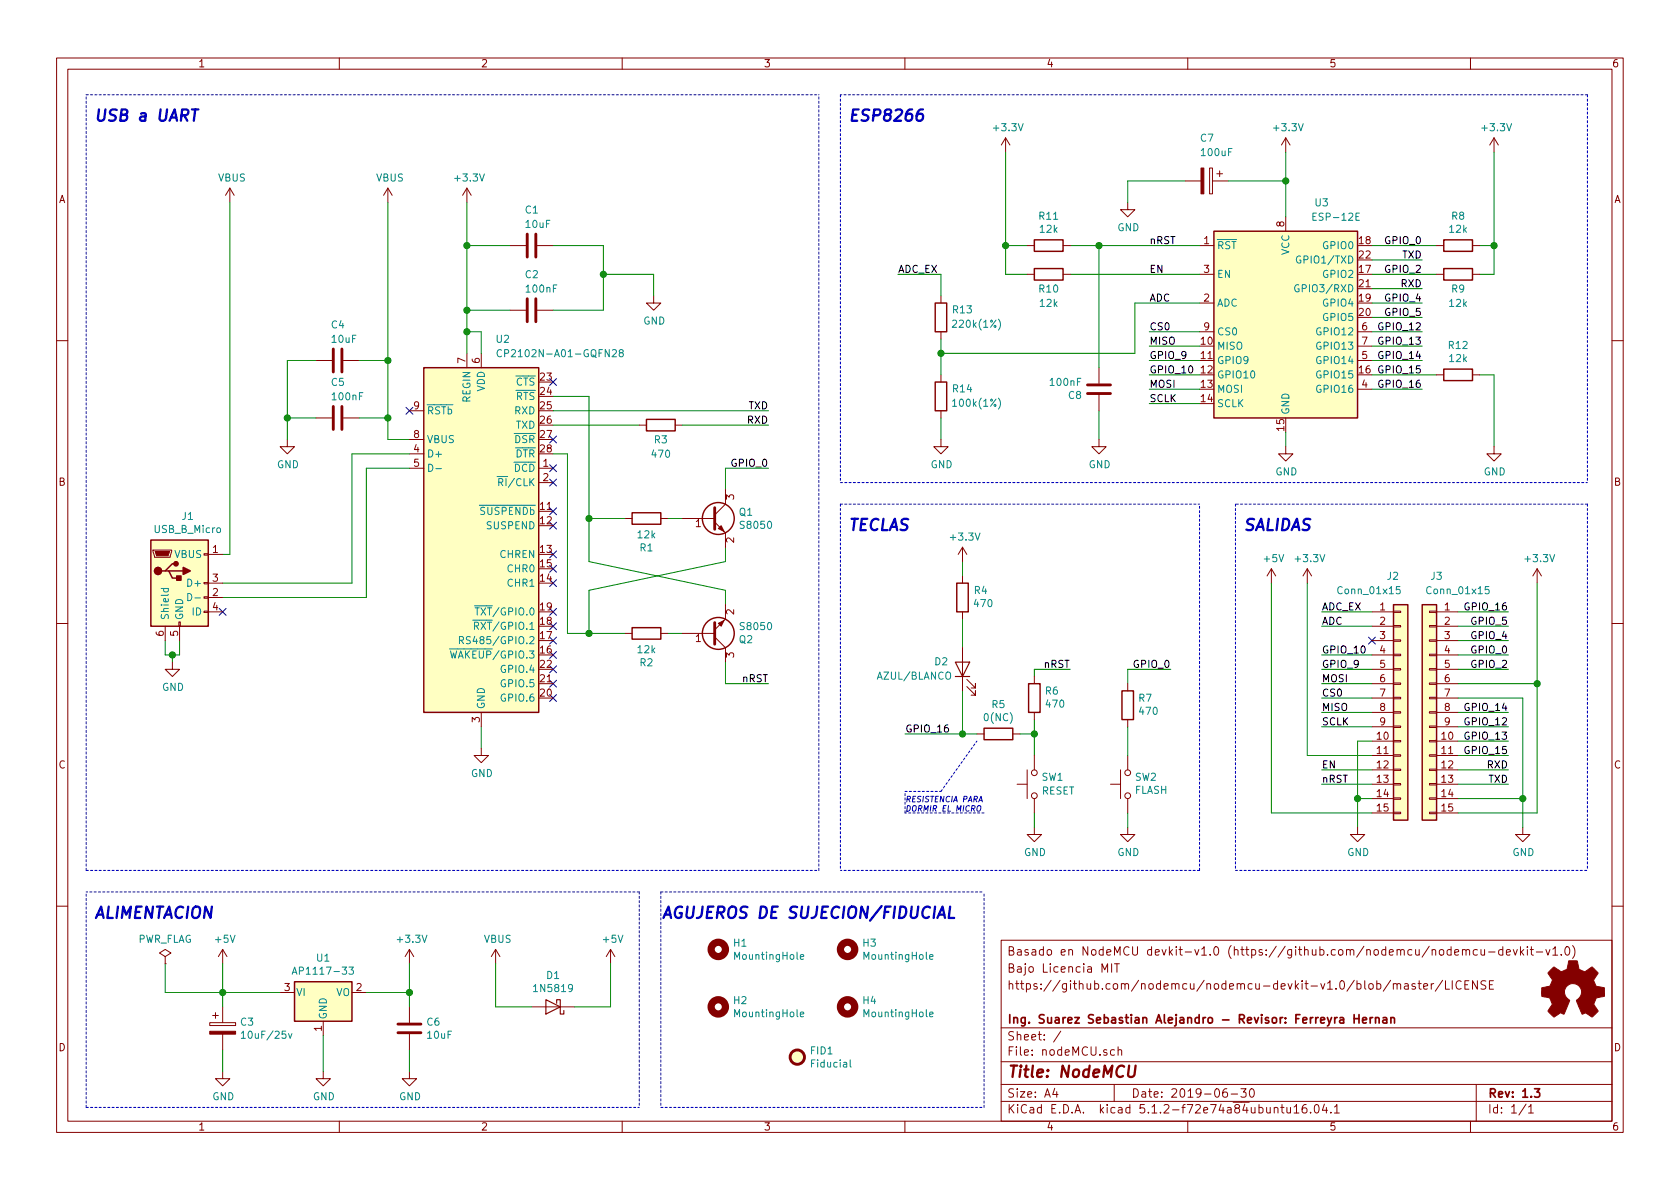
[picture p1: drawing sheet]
EESchema Schematic File Version 4
LIBS:nodeMCU-cache
EELAYER 29 0
EELAYER END
$Descr A4 11693 8268
encoding utf-8
Sheet 1 1
Title "NodeMCU"
Date "2019-06-30"
Rev "1.3"
Comp "Ing. Suarez Sebastian Alejandro - Revisor: Ferreyra Hernan"
Comment1 ""
Comment2 "https://github.com/nodemcu/nodemcu-devkit-v1.0/blob/master/LICENSE"
Comment3 "Bajo Licencia MIT"
Comment4 "Basado en NodeMCU devkit-v1.0 (https://github.com/nodemcu/nodemcu-devkit-v1.0)"
$EndDescr
$Comp
L Device:R R1
U 1 1
P 4500 3600
F 0 "R1" V 4293 3600 50  0000 C CNN
F 1 "12k" V 4384 3600 50  0000 C CNN
F 2 "Resistor_SMD:R_0402_1005Metric" V 4430 3600 50  0001 C CNN
F 3 "http://www.yageo.com/documents/recent/PYu-RC_Group_51_RoHS_L_10.pdf" H 4500 3600 50  0001 C CNN
F 4 "YAG6226TR-ND" V 4500 3600 50  0001 C CNN "Numero de parte de di"
F 5 "RC0100FR-0712KL" V 4500 3600 50  0001 C CNN "Numero de parte del fabricante"
	1    4500 3600
	0    -1   -1   0   
$EndComp
Wire Wire Line
	5050 3800 5050 3900
Wire Wire Line
	5050 4200 5050 4100
Wire Wire Line
	4100 3600 4100 3900
Wire Wire Line
	5050 3900 4100 4100
Wire Wire Line
	5050 4100 4100 3900
Wire Wire Line
	5050 4600 5050 4750
Wire Wire Line
	5050 3400 5050 3250
Text Label 5350 4750 2    50   ~ 0
nRST
Text Label 5350 3250 2    50   ~ 0
GPIO_0
$Comp
L Regulator_Linear:AP1117-33 U1
U 1 1
P 2250 6900
F 0 "U1" H 2250 7142 50  0000 C CNN
F 1 "AP1117-33" H 2250 7051 50  0000 C CNN
F 2 "Package_TO_SOT_SMD:SOT-223-3_TabPin2" H 2250 7100 50  0001 C CNN
F 3 "http://www.diodes.com/datasheets/AP1117.pdf" H 2350 6650 50  0001 C CNN
F 4 "AP1117E25G-13-ND" H 2250 6900 50  0001 C CNN "Numero de parte de digikey"
F 5 "AP1117E25G-13" H 2250 6900 50  0001 C CNN "Numero de parte del fabricante"
	1    2250 6900
	1    0    0    -1  
$EndComp
$Comp
L Device:C C6
U 1 1
P 2850 7150
F 0 "C6" H 2965 7196 50  0000 L CNN
F 1 "10uF" H 2965 7105 50  0000 L CNN
F 2 "Capacitor_SMD:C_0402_1005Metric" H 2888 7000 50  0001 C CNN
F 3 "https://search.murata.co.jp/Ceramy/image/img/A01X/G101/ENG/GRM155R60G106ME44-01.pdf" H 2850 7150 50  0001 C CNN
F 4 "490-10693-2-ND" H 2850 7150 50  0001 C CNN "Numero de parte de digikey"
F 5 "GRM155R60G106ME44D" H 2850 7150 50  0001 C CNN "Numero de parte del fabricante"
	1    2850 7150
	1    0    0    -1  
$EndComp
$Comp
L Device:CP C3
U 1 1
P 1550 7150
F 0 "C3" H 1668 7196 50  0000 L CNN
F 1 "10uF/25v" H 1668 7105 50  0000 L CNN
F 2 "Capacitor_SMD:C_0805_2012Metric" H 1588 7000 50  0001 C CNN
F 3 "http://datasheets.avx.com/TAJ.pdf" H 1550 7150 50  0001 C CNN
F 4 "478-5257-2-ND" H 1550 7150 50  0001 C CNN "Numero de parte de digikey"
F 5 "TAJB106K025RNJ" H 1550 7150 50  0001 C CNN "Numero de parte del fabricante"
	1    1550 7150
	1    0    0    -1  
$EndComp
Wire Wire Line
	1550 7000 1550 6900
Wire Wire Line
	1550 6900 1950 6900
Wire Wire Line
	2550 6900 2850 6900
$Comp
L power:GND #PWR05
U 1 1
P 1550 7450
F 0 "#PWR05" H 1550 7200 50  0001 C CNN
F 1 "GND" H 1555 7277 50  0000 C CNN
F 2 "" H 1550 7450 50  0001 C CNN
F 3 "" H 1550 7450 50  0001 C CNN
	1    1550 7450
	1    0    0    -1  
$EndComp
$Comp
L power:GND #PWR012
U 1 1
P 2850 7450
F 0 "#PWR012" H 2850 7200 50  0001 C CNN
F 1 "GND" H 2855 7277 50  0000 C CNN
F 2 "" H 2850 7450 50  0001 C CNN
F 3 "" H 2850 7450 50  0001 C CNN
	1    2850 7450
	1    0    0    -1  
$EndComp
Wire Wire Line
	2850 7450 2850 7300
$Comp
L power:GND #PWR09
U 1 1
P 2250 7450
F 0 "#PWR09" H 2250 7200 50  0001 C CNN
F 1 "GND" H 2255 7277 50  0000 C CNN
F 2 "" H 2250 7450 50  0001 C CNN
F 3 "" H 2250 7450 50  0001 C CNN
	1    2250 7450
	1    0    0    -1  
$EndComp
Wire Wire Line
	2250 7450 2250 7200
$Comp
L power:+5V #PWR04
U 1 1
P 1550 6700
F 0 "#PWR04" H 1550 6550 50  0001 C CNN
F 1 "+5V" H 1565 6873 50  0000 C CNN
F 2 "" H 1550 6700 50  0001 C CNN
F 3 "" H 1550 6700 50  0001 C CNN
	1    1550 6700
	1    0    0    -1  
$EndComp
$Comp
L power:+3.3V #PWR011
U 1 1
P 2850 6700
F 0 "#PWR011" H 2850 6550 50  0001 C CNN
F 1 "+3.3V" H 2865 6873 50  0000 C CNN
F 2 "" H 2850 6700 50  0001 C CNN
F 3 "" H 2850 6700 50  0001 C CNN
	1    2850 6700
	1    0    0    -1  
$EndComp
Connection ~ 2850 6900
Wire Wire Line
	2850 6900 2850 7000
$Comp
L Diode:1N5819 D1
U 1 1
P 3850 7000
F 0 "D1" H 3850 6784 50  0000 C CNN
F 1 "1N5819" H 3850 6875 50  0000 C CNN
F 2 "Diode_SMD:D_SOD-323_HandSoldering" H 3850 6825 50  0001 C CNN
F 3 "http://www.vishay.com/docs/88525/1n5817.pdf" H 3850 7000 50  0001 C CNN
F 4 "1N5819HW-FDITR-ND" H 3850 7000 50  0001 C CNN "Numero de parte de digikey"
F 5 "1N5819HW-7-F" H 3850 7000 50  0001 C CNN "Numero de parte del fabricante"
	1    3850 7000
	-1   0    0    1   
$EndComp
$Comp
L power:VBUS #PWR015
U 1 1
P 3450 6700
F 0 "#PWR015" H 3450 6550 50  0001 C CNN
F 1 "VBUS" H 3465 6873 50  0000 C CNN
F 2 "" H 3450 6700 50  0001 C CNN
F 3 "" H 3450 6700 50  0001 C CNN
	1    3450 6700
	1    0    0    -1  
$EndComp
$Comp
L power:+5V #PWR016
U 1 1
P 4250 6700
F 0 "#PWR016" H 4250 6550 50  0001 C CNN
F 1 "+5V" H 4265 6873 50  0000 C CNN
F 2 "" H 4250 6700 50  0001 C CNN
F 3 "" H 4250 6700 50  0001 C CNN
	1    4250 6700
	1    0    0    -1  
$EndComp
Wire Wire Line
	3450 6700 3450 7000
Wire Wire Line
	3450 7000 3700 7000
Wire Wire Line
	4000 7000 4250 7000
Wire Wire Line
	4250 7000 4250 6700
$Comp
L Device:R R3
U 1 1
P 4600 2950
F 0 "R3" V 4700 2950 50  0000 C CNN
F 1 "470" V 4800 2950 50  0000 C CNN
F 2 "Resistor_SMD:R_0402_1005Metric" V 4530 2950 50  0001 C CNN
F 3 "https://industrial.panasonic.com/cdbs/www-data/pdf/RDM0000/AOA0000C307.pdf" H 4600 2950 50  0001 C CNN
F 4 "P470DCTR-ND" V 4600 2950 50  0001 C CNN "Numero de parte de digikey"
F 5 "ERA-2AEB471X" V 4600 2950 50  0001 C CNN "Numero de partedel fabricante"
	1    4600 2950
	0    1    1    0   
$EndComp
$Comp
L power:VBUS #PWR06
U 1 1
P 1600 1400
F 0 "#PWR06" H 1600 1250 50  0001 C CNN
F 1 "VBUS" H 1615 1573 50  0000 C CNN
F 2 "" H 1600 1400 50  0001 C CNN
F 3 "" H 1600 1400 50  0001 C CNN
	1    1600 1400
	1    0    0    -1  
$EndComp
Wire Wire Line
	1200 4550 1250 4550
Wire Wire Line
	1200 4600 1200 4550
Wire Wire Line
	1250 4550 1250 4450
Connection ~ 1200 4550
Wire Wire Line
	1150 4550 1200 4550
$Comp
L power:GND #PWR03
U 1 1
P 1200 4600
F 0 "#PWR03" H 1200 4350 50  0001 C CNN
F 1 "GND" H 1205 4427 50  0000 C CNN
F 2 "" H 1200 4600 50  0001 C CNN
F 3 "" H 1200 4600 50  0001 C CNN
	1    1200 4600
	1    0    0    -1  
$EndComp
$Comp
L power:GND #PWR08
U 1 1
P 2000 3050
F 0 "#PWR08" H 2000 2800 50  0001 C CNN
F 1 "GND" H 2005 2877 50  0000 C CNN
F 2 "" H 2000 3050 50  0001 C CNN
F 3 "" H 2000 3050 50  0001 C CNN
	1    2000 3050
	1    0    0    -1  
$EndComp
$Comp
L Device:C C5
U 1 1
P 2350 2900
F 0 "C5" V 2100 2850 50  0000 L CNN
F 1 "100nF" V 2200 2850 50  0000 L CNN
F 2 "Capacitor_SMD:C_0402_1005Metric" H 2388 2750 50  0001 C CNN
F 3 "http://www.samsungsem.com/kr/support/product-search/mlcc/__icsFiles/afieldfile/2019/06/18/19-CL05F104ZO5NNNC.pdf" H 2350 2900 50  0001 C CNN
F 4 "1276-1004-6-ND" V 2350 2900 50  0001 C CNN "Numero de parte del fabricante"
F 5 "CL05F104ZO5NNNC" V 2350 2900 50  0001 C CNN "Numero de parte del fabricante"
	1    2350 2900
	0    1    1    0   
$EndComp
$Comp
L Device:C C4
U 1 1
P 2350 2500
F 0 "C4" V 2100 2450 50  0000 L CNN
F 1 "10uF" V 2200 2450 50  0000 L CNN
F 2 "Capacitor_SMD:C_0402_1005Metric" H 2388 2350 50  0001 C CNN
F 3 "https://search.murata.co.jp/Ceramy/image/img/A01X/G101/ENG/GRM155R60G106ME44-01.pdf" H 2350 2500 50  0001 C CNN
F 4 "490-10693-2-ND" V 2350 2500 50  0001 C CNN "Numero de parte de digikey"
F 5 "GRM155R60G106ME44D" V 2350 2500 50  0001 C CNN "Numero de parte del fabricante"
	1    2350 2500
	0    1    1    0   
$EndComp
$Comp
L power:GND #PWR02
U 1 1
P 4550 2050
F 0 "#PWR02" H 4550 1800 50  0001 C CNN
F 1 "GND" H 4555 1877 50  0000 C CNN
F 2 "" H 4550 2050 50  0001 C CNN
F 3 "" H 4550 2050 50  0001 C CNN
	1    4550 2050
	1    0    0    -1  
$EndComp
$Comp
L Device:C C1
U 1 1
P 3700 1700
F 0 "C1" V 3450 1650 50  0000 L CNN
F 1 "10uF" V 3550 1650 50  0000 L CNN
F 2 "Capacitor_SMD:C_0402_1005Metric" H 3738 1550 50  0001 C CNN
F 3 "https://search.murata.co.jp/Ceramy/image/img/A01X/G101/ENG/GRM155R60G106ME44-01.pdf" H 3700 1700 50  0001 C CNN
F 4 "490-10693-2-ND" V 3700 1700 50  0001 C CNN "Numero de parte de digikey"
F 5 "GRM155R60G106ME44D" V 3700 1700 50  0001 C CNN "Numero de parte del fabricante"
	1    3700 1700
	0    1    1    0   
$EndComp
$Comp
L Device:C C2
U 1 1
P 3700 2150
F 0 "C2" V 3450 2100 50  0000 L CNN
F 1 "100nF" V 3550 2100 50  0000 L CNN
F 2 "Capacitor_SMD:C_0402_1005Metric" H 3738 2000 50  0001 C CNN
F 3 "http://www.samsungsem.com/kr/support/product-search/mlcc/__icsFiles/afieldfile/2019/06/18/19-CL05F104ZO5NNNC.pdf" H 3700 2150 50  0001 C CNN
F 4 "1276-1004-6-ND" V 3700 2150 50  0001 C CNN "Numero de parte de digikey"
F 5 "CL05F104ZO5NNNC" V 3700 2150 50  0001 C CNN "Numbero de parte del fabricante"
	1    3700 2150
	0    1    1    0   
$EndComp
NoConn ~ 2850 2850
Wire Wire Line
	2850 3050 2700 3050
$Comp
L power:VBUS #PWR010
U 1 1
P 2700 1400
F 0 "#PWR010" H 2700 1250 50  0001 C CNN
F 1 "VBUS" H 2715 1573 50  0000 C CNN
F 2 "" H 2700 1400 50  0001 C CNN
F 3 "" H 2700 1400 50  0001 C CNN
	1    2700 1400
	1    0    0    -1  
$EndComp
NoConn ~ 3850 4050
NoConn ~ 3850 3850
NoConn ~ 3850 3650
NoConn ~ 3850 4650
NoConn ~ 3850 4750
NoConn ~ 3850 4850
NoConn ~ 3850 4250
NoConn ~ 3850 4350
NoConn ~ 3850 4450
NoConn ~ 3850 4550
NoConn ~ 3850 3950
$Comp
L power:+3.3V #PWR013
U 1 1
P 3250 1400
F 0 "#PWR013" H 3250 1250 50  0001 C CNN
F 1 "+3.3V" H 3265 1573 50  0000 C CNN
F 2 "" H 3250 1400 50  0001 C CNN
F 3 "" H 3250 1400 50  0001 C CNN
	1    3250 1400
	1    0    0    -1  
$EndComp
Wire Wire Line
	3350 5200 3350 5050
$Comp
L power:GND #PWR014
U 1 1
P 3350 5200
F 0 "#PWR014" H 3350 4950 50  0001 C CNN
F 1 "GND" H 3355 5027 50  0000 C CNN
F 2 "" H 3350 5200 50  0001 C CNN
F 3 "" H 3350 5200 50  0001 C CNN
	1    3350 5200
	1    0    0    -1  
$EndComp
$Comp
L Interface_USB:CP2102N-A01-GQFN28 U2
U 1 1
P 3350 3750
F 0 "U2" H 3500 5150 50  0000 C CNN
F 1 "CP2102N-A01-GQFN28" H 3900 5050 50  0000 C CNN
F 2 "Package_DFN_QFN:QFN-28-1EP_5x5mm_P0.5mm_EP3.35x3.35mm" H 3800 2550 50  0001 L CNN
F 3 "https://www.silabs.com/documents/public/data-sheets/CP2102-9.pdf" H 3400 3000 50  0001 C CNN
F 4 "336-4826-2-ND" H 3350 3750 50  0001 C CNN "Numero de parte de digikey"
F 5 "CP2102N-A01-GQFN20R" H 3350 3750 50  0001 C CNN "Numero de parte del fabricante"
	1    3350 3750
	1    0    0    -1  
$EndComp
Text Notes 650  850  0    79   Italic 16
USB a UART
Wire Wire Line
	5050 3250 5350 3250
Wire Wire Line
	5350 4750 5050 4750
Text Notes 5900 850  0    79   Italic 16
ESP8266
Wire Notes Line
	4450 6200 4450 7700
Wire Notes Line
	600  7700 600  6200
Wire Wire Line
	2850 6700 2850 6900
Wire Wire Line
	1550 6700 1550 6900
Connection ~ 1550 6900
Wire Notes Line
	600  6050 600  650 
Text Label 5350 2850 2    50   ~ 0
TXD
Text Label 5350 2950 2    50   ~ 0
RXD
Wire Wire Line
	1550 6900 1150 6900
Wire Wire Line
	1150 6900 1150 6700
$Comp
L power:PWR_FLAG #FLG01
U 1 1
P 1150 6700
F 0 "#FLG01" H 1150 6775 50  0001 C CNN
F 1 "PWR_FLAG" H 1150 6873 50  0000 C CNN
F 2 "" H 1150 6700 50  0001 C CNN
F 3 "~" H 1150 6700 50  0001 C CNN
	1    1150 6700
	1    0    0    -1  
$EndComp
NoConn ~ 3850 2650
NoConn ~ 3850 3050
NoConn ~ 3850 3250
NoConn ~ 3850 3350
NoConn ~ 3850 3550
Wire Wire Line
	1550 7300 1550 7450
$Comp
L Mechanical:MountingHole H1
U 1 1
P 5000 6600
F 0 "H1" H 5100 6646 50  0000 L CNN
F 1 "MountingHole" H 5100 6555 50  0000 L CNN
F 2 "MountingHole:MountingHole_2.2mm_M2" H 5000 6600 50  0001 C CNN
F 3 "~" H 5000 6600 50  0001 C CNN
	1    5000 6600
	1    0    0    -1  
$EndComp
$Comp
L Mechanical:MountingHole H3
U 1 1
P 5900 6600
F 0 "H3" H 6000 6646 50  0000 L CNN
F 1 "MountingHole" H 6000 6555 50  0000 L CNN
F 2 "MountingHole:MountingHole_2.2mm_M2" H 5900 6600 50  0001 C CNN
F 3 "~" H 5900 6600 50  0001 C CNN
	1    5900 6600
	1    0    0    -1  
$EndComp
$Comp
L Mechanical:MountingHole H2
U 1 1
P 5000 7000
F 0 "H2" H 5100 7046 50  0000 L CNN
F 1 "MountingHole" H 5100 6955 50  0000 L CNN
F 2 "MountingHole:MountingHole_2.2mm_M2" H 5000 7000 50  0001 C CNN
F 3 "~" H 5000 7000 50  0001 C CNN
	1    5000 7000
	1    0    0    -1  
$EndComp
$Comp
L Mechanical:MountingHole H4
U 1 1
P 5900 7000
F 0 "H4" H 6000 7046 50  0000 L CNN
F 1 "MountingHole" H 6000 6955 50  0000 L CNN
F 2 "MountingHole:MountingHole_2.2mm_M2" H 5900 7000 50  0001 C CNN
F 3 "~" H 5900 7000 50  0001 C CNN
	1    5900 7000
	1    0    0    -1  
$EndComp
Wire Notes Line
	4600 6200 4600 7700
Wire Notes Line
	6850 7700 6850 6200
Text Notes 4600 6400 0    79   Italic 16
AGUJEROS DE SUJECION/FIDUCIAL
Wire Wire Line
	4100 4100 4100 4400
Wire Wire Line
	3850 3150 3950 3150
Wire Wire Line
	3950 3150 3950 4400
Wire Wire Line
	3950 4400 4100 4400
Connection ~ 4100 4400
Wire Wire Line
	3850 2850 5350 2850
Wire Wire Line
	3850 2950 4450 2950
Wire Wire Line
	4750 2950 5350 2950
Wire Wire Line
	4100 4400 4350 4400
Wire Wire Line
	4650 4400 4750 4400
Wire Wire Line
	4750 3600 4650 3600
Text Label 6250 1900 0    50   ~ 0
ADC_EX
Wire Notes Line
	6300 5650 6300 5500
Text Notes 8650 3700 0    79   Italic 16
SALIDAS
Wire Wire Line
	7100 5100 7200 5100
Wire Wire Line
	6700 4300 6700 4500
Wire Wire Line
	6700 5100 6800 5100
Connection ~ 6700 5100
Wire Wire Line
	6700 4800 6700 5100
Wire Wire Line
	6300 5100 6700 5100
Wire Wire Line
	6700 3900 6700 4000
$Comp
L Device:R R4
U 1 1
P 6700 4150
F 0 "R4" H 6630 4104 50  0000 R CNN
F 1 "470" H 6630 4195 50  0000 R CNN
F 2 "Resistor_SMD:R_0402_1005Metric" V 6630 4150 50  0001 C CNN
F 3 "https://industrial.panasonic.com/cdbs/www-data/pdf/RDM0000/AOA0000C307.pdf" H 6700 4150 50  0001 C CNN
F 4 "P470DCTR-ND" H 6700 4150 50  0001 C CNN "Numero de parte de digikey"
F 5 "ERA-2AEB471X" H 6700 4150 50  0001 C CNN "Numero de parte del fabricante"
	1    6700 4150
	-1   0    0    1   
$EndComp
Text Notes 5900 3700 0    79   Italic 16
TECLAS
$Comp
L power:+3.3V #PWR019
U 1 1
P 6700 3900
F 0 "#PWR019" H 6700 3750 50  0001 C CNN
F 1 "+3.3V" H 6715 4073 50  0000 C CNN
F 2 "" H 6700 3900 50  0001 C CNN
F 3 "" H 6700 3900 50  0001 C CNN
	1    6700 3900
	1    0    0    -1  
$EndComp
$Comp
L Device:LED D2
U 1 1
P 6700 4650
F 0 "D2" V 6750 4850 50  0000 R CNN
F 1 "AZUL/BLANCO" V 6650 5250 50  0000 R CNN
F 2 "LED_SMD:LED_0603_1608Metric" H 6700 4650 50  0001 C CNN
F 3 "http://www.qt-brightek.com/datasheet/QBLP601_series.pdf" H 6700 4650 50  0001 C CNN
F 4 "1516-1057-2-ND" V 6700 4650 50  0001 C CNN "Numero de parte de digikey"
F 5 "QBLP601-IW" V 6700 4650 50  0001 C CNN "Numero de parte del fabricante"
	1    6700 4650
	0    -1   -1   0   
$EndComp
Text Label 6300 5100 0    50   ~ 0
GPIO_16
$Comp
L Device:R R5
U 1 1
P 6950 5100
F 0 "R5" V 6743 5100 50  0000 C CNN
F 1 "0(NC)" V 6834 5100 50  0000 C CNN
F 2 "Resistor_SMD:R_0402_1005Metric" V 6880 5100 50  0001 C CNN
F 3 "~" H 6950 5100 50  0001 C CNN
	1    6950 5100
	0    1    1    0   
$EndComp
Wire Notes Line
	6550 5500 6800 5150
Wire Notes Line
	6300 5500 6550 5500
Wire Notes Line
	6850 5650 6300 5650
Text Notes 6300 5650 0    39   Italic 0
RESISTENCIA PARA \nDORMIR EL MICRO
Wire Wire Line
	7200 5100 7200 5250
$Comp
L power:GND #PWR021
U 1 1
P 7200 5750
F 0 "#PWR021" H 7200 5500 50  0001 C CNN
F 1 "GND" H 7205 5577 50  0000 C CNN
F 2 "" H 7200 5750 50  0001 C CNN
F 3 "" H 7200 5750 50  0001 C CNN
	1    7200 5750
	1    0    0    -1  
$EndComp
$Comp
L Switch:SW_Push SW1
U 1 1
P 7200 5450
F 0 "SW1" V 7246 5402 50  0000 R CNN
F 1 "RESET" V 7150 5400 50  0000 R CNN
F 2 "Button_Switch_SMD:SW_Push_SPST_NO_Alps_SKRK" H 7200 5650 50  0001 C CNN
F 3 "~" H 7200 5650 50  0001 C CNN
	1    7200 5450
	0    -1   -1   0   
$EndComp
Wire Wire Line
	7200 5750 7200 5650
Connection ~ 7200 5100
Wire Wire Line
	7200 5000 7200 5100
Wire Wire Line
	9450 5550 9450 5750
Connection ~ 9450 5550
Wire Wire Line
	9550 5550 9450 5550
Wire Wire Line
	9450 5150 9450 5550
Wire Wire Line
	9550 5150 9450 5150
$Comp
L power:GND #PWR028
U 1 1
P 10600 5750
F 0 "#PWR028" H 10600 5500 50  0001 C CNN
F 1 "GND" H 10605 5577 50  0000 C CNN
F 2 "" H 10600 5750 50  0001 C CNN
F 3 "" H 10600 5750 50  0001 C CNN
	1    10600 5750
	1    0    0    -1  
$EndComp
Wire Wire Line
	10600 5550 10600 5750
Connection ~ 10600 5550
Wire Wire Line
	10150 5550 10600 5550
Wire Wire Line
	10150 4850 10600 4850
Wire Wire Line
	10600 4850 10600 5550
$Comp
L power:GND #PWR027
U 1 1
P 9450 5750
F 0 "#PWR027" H 9450 5500 50  0001 C CNN
F 1 "GND" H 9455 5577 50  0000 C CNN
F 2 "" H 9450 5750 50  0001 C CNN
F 3 "" H 9450 5750 50  0001 C CNN
	1    9450 5750
	1    0    0    -1  
$EndComp
Wire Wire Line
	8850 5650 9550 5650
Wire Wire Line
	8850 5650 8850 4050
$Comp
L power:+5V #PWR023
U 1 1
P 8850 4050
F 0 "#PWR023" H 8850 3900 50  0001 C CNN
F 1 "+5V" H 8865 4223 50  0000 C CNN
F 2 "" H 8850 4050 50  0001 C CNN
F 3 "" H 8850 4050 50  0001 C CNN
	1    8850 4050
	1    0    0    -1  
$EndComp
Wire Wire Line
	9100 5250 9550 5250
Wire Wire Line
	9100 4050 9100 5250
Connection ~ 10700 4750
Wire Wire Line
	10150 5650 10700 5650
Wire Wire Line
	10700 5650 10700 4750
Wire Wire Line
	10150 4750 10700 4750
Wire Wire Line
	10700 4750 10700 4050
$Comp
L power:+3.3V #PWR029
U 1 1
P 10700 4050
F 0 "#PWR029" H 10700 3900 50  0001 C CNN
F 1 "+3.3V" H 10715 4223 50  0000 C CNN
F 2 "" H 10700 4050 50  0001 C CNN
F 3 "" H 10700 4050 50  0001 C CNN
	1    10700 4050
	1    0    0    -1  
$EndComp
$Comp
L power:+3.3V #PWR026
U 1 1
P 9100 4050
F 0 "#PWR026" H 9100 3900 50  0001 C CNN
F 1 "+3.3V" H 9115 4223 50  0000 C CNN
F 2 "" H 9100 4050 50  0001 C CNN
F 3 "" H 9100 4050 50  0001 C CNN
	1    9100 4050
	1    0    0    -1  
$EndComp
Text Label 10500 5450 2    50   ~ 0
TXD
Text Label 10500 5350 2    50   ~ 0
RXD
Text Label 9200 5450 0    50   ~ 0
nRST
Text Label 9200 5350 0    50   ~ 0
EN
Text Label 9200 4550 0    50   ~ 0
GPIO_10
NoConn ~ 9550 4450
Text Label 9200 4250 0    50   ~ 0
ADC_EX
Wire Wire Line
	9200 5450 9550 5450
Wire Wire Line
	9200 5350 9550 5350
Wire Wire Line
	9550 4250 9200 4250
Text Label 10500 5250 2    50   ~ 0
GPIO_15
Text Label 10500 5150 2    50   ~ 0
GPIO_13
Text Label 10500 5050 2    50   ~ 0
GPIO_12
Text Label 10500 4950 2    50   ~ 0
GPIO_14
Text Label 10500 4650 2    50   ~ 0
GPIO_2
Text Label 10500 4550 2    50   ~ 0
GPIO_0
Text Label 10500 4450 2    50   ~ 0
GPIO_4
Text Label 10500 4350 2    50   ~ 0
GPIO_5
Text Label 10500 4250 2    50   ~ 0
GPIO_16
Wire Wire Line
	10150 5450 10500 5450
Wire Wire Line
	10150 5350 10500 5350
Wire Wire Line
	10150 5250 10500 5250
Wire Wire Line
	10150 5150 10500 5150
Wire Wire Line
	10150 5050 10500 5050
Wire Wire Line
	10150 4950 10500 4950
Wire Wire Line
	10150 4650 10500 4650
Wire Wire Line
	10150 4550 10500 4550
Wire Wire Line
	10150 4450 10500 4450
Wire Wire Line
	10150 4350 10500 4350
Wire Wire Line
	10150 4250 10500 4250
Text Label 9200 4650 0    50   ~ 0
GPIO_9
Text Label 9200 4750 0    50   ~ 0
MOSI
Text Label 9200 4850 0    50   ~ 0
CS0
Text Label 9200 4950 0    50   ~ 0
MISO
Wire Wire Line
	9200 4550 9550 4550
Wire Wire Line
	9200 4650 9550 4650
Wire Wire Line
	9200 4750 9550 4750
Wire Wire Line
	9200 4850 9550 4850
Wire Wire Line
	9200 4950 9550 4950
Wire Wire Line
	9200 4350 9550 4350
Wire Wire Line
	9200 5050 9550 5050
Text Label 9200 5050 0    50   ~ 0
SCLK
Text Label 9200 4350 0    50   ~ 0
ADC
$Comp
L Connector_Generic:Conn_01x15 J2
U 1 1
P 9750 4950
F 0 "J2" H 9650 5900 50  0000 L CNN
F 1 "Conn_01x15" H 9300 5800 50  0000 L CNN
F 2 "Connector_PinHeader_2.54mm:PinHeader_1x15_P2.54mm_Vertical" H 9750 4950 50  0001 C CNN
F 3 "https://www.te.com/commerce/DocumentDelivery/DDEController?Action=srchrtrv&DocNm=640452&DocType=Customer+Drawing&DocLang=English" H 9750 4950 50  0001 C CNN
F 4 "A24931-ND" H 9750 4950 50  0001 C CNN "Numero de parte de digikey"
F 5 "1-640452-5" H 9750 4950 50  0001 C CNN "Numero de parte del fabricante"
	1    9750 4950
	1    0    0    -1  
$EndComp
$Comp
L Connector_Generic:Conn_01x15 J3
U 1 1
P 9950 4950
F 0 "J3" H 9900 5900 50  0000 C CNN
F 1 "Conn_01x15" H 9750 5800 50  0000 C CNN
F 2 "Connector_PinHeader_2.54mm:PinHeader_1x15_P2.54mm_Vertical" H 9950 4950 50  0001 C CNN
F 3 "https://www.te.com/commerce/DocumentDelivery/DDEController?Action=srchrtrv&DocNm=640452&DocType=Customer+Drawing&DocLang=English" H 9950 4950 50  0001 C CNN
F 4 "A24931-ND" H 9950 4950 50  0001 C CNN "Numero de parte de digikey "
F 5 "1-640452-5" H 9950 4950 50  0001 C CNN "Numero de parte del fabricante"
	1    9950 4950
	-1   0    0    -1  
$EndComp
Wire Wire Line
	7200 4650 7200 4700
$Comp
L Device:R R6
U 1 1
P 7200 4850
F 0 "R6" H 7130 4804 50  0000 R CNN
F 1 "470" H 7130 4895 50  0000 R CNN
F 2 "Resistor_SMD:R_0402_1005Metric" V 7130 4850 50  0001 C CNN
F 3 "https://industrial.panasonic.com/cdbs/www-data/pdf/RDM0000/AOA0000C307.pdf" H 7200 4850 50  0001 C CNN
F 4 "P470DCTR-ND" H 7200 4850 50  0001 C CNN "Numero de parte de digikey"
F 5 "ERA-2AEB471X" H 7200 4850 50  0001 C CNN "Numero de parte del fabricante"
	1    7200 4850
	-1   0    0    1   
$EndComp
Wire Wire Line
	7450 4650 7200 4650
Text Label 7450 4650 2    50   ~ 0
nRST
Wire Wire Line
	7850 4650 7850 4750
Wire Wire Line
	8150 4650 7850 4650
Text Label 8150 4650 2    50   ~ 0
GPIO_0
$Comp
L Switch:SW_Push SW2
U 1 1
P 7850 5450
F 0 "SW2" V 7896 5402 50  0000 R CNN
F 1 "FLASH" V 7805 5402 50  0000 R CNN
F 2 "Button_Switch_SMD:SW_Push_SPST_NO_Alps_SKRK" H 7850 5650 50  0001 C CNN
F 3 "~" H 7850 5650 50  0001 C CNN
	1    7850 5450
	0    -1   -1   0   
$EndComp
$Comp
L power:GND #PWR022
U 1 1
P 7850 5750
F 0 "#PWR022" H 7850 5500 50  0001 C CNN
F 1 "GND" H 7855 5577 50  0000 C CNN
F 2 "" H 7850 5750 50  0001 C CNN
F 3 "" H 7850 5750 50  0001 C CNN
	1    7850 5750
	1    0    0    -1  
$EndComp
Wire Wire Line
	7850 5650 7850 5750
$Comp
L Device:R R7
U 1 1
P 7850 4900
F 0 "R7" H 7780 4854 50  0000 R CNN
F 1 "470" H 7780 4945 50  0000 R CNN
F 2 "Resistor_SMD:R_0402_1005Metric" V 7780 4900 50  0001 C CNN
F 3 "https://industrial.panasonic.com/cdbs/www-data/pdf/RDM0000/AOA0000C307.pdf" H 7850 4900 50  0001 C CNN
F 4 "P470DCTR-ND" H 7850 4900 50  0001 C CNN "Numero de parte de digikey"
F 5 "ERA-2AEB471X" H 7850 4900 50  0001 C CNN "Numero de parte del fabricante"
	1    7850 4900
	-1   0    0    1   
$EndComp
Wire Wire Line
	7850 5250 7850 5050
$Comp
L Device:CP C7
U 1 1
P 8400 1250
F 0 "C7" V 8100 1200 50  0000 L CNN
F 1 "100uF" V 8200 1200 50  0000 L CNN
F 2 "Capacitor_Tantalum_SMD:CP_EIA-3528-21_Kemet-B" H 8438 1100 50  0001 C CNN
F 3 "http://www.samsungsem.com/kr/support/product-search/mlcc/__icsFiles/afieldfile/2019/06/18/19-CL05F104ZO5NNNC.pdf" H 8400 1250 50  0001 C CNN
F 4 "1276-1004-6-ND" V 8400 1250 50  0001 C CNN "Numero de parte de digikey"
F 5 "CL05F104ZO5NNNC" V 8400 1250 50  0001 C CNN "Numero de parte del fabricante"
	1    8400 1250
	0    1    1    0   
$EndComp
$Comp
L Device:C C8
U 1 1
P 7650 2700
F 0 "C8" H 7765 2746 50  0000 L CNN
F 1 "100nF" H 7765 2655 50  0000 L CNN
F 2 "Capacitor_SMD:C_0402_1005Metric" H 7688 2550 50  0001 C CNN
F 3 "http://www.samsungsem.com/kr/support/product-search/mlcc/__icsFiles/afieldfile/2019/06/18/19-CL05F104ZO5NNNC.pdf" H 7650 2700 50  0001 C CNN
F 4 "1276-1004-6-ND" H 7650 2700 50  0001 C CNN "Numbero de parte de digikey"
F 5 "CL05F104ZO5NNNC" H 7650 2700 50  0001 C CNN "Numero de parte del fabricante"
	1    7650 2700
	-1   0    0    1   
$EndComp
$Comp
L power:GND #PWR018
U 1 1
P 7850 1400
F 0 "#PWR018" H 7850 1150 50  0001 C CNN
F 1 "GND" H 7855 1227 50  0000 C CNN
F 2 "" H 7850 1400 50  0001 C CNN
F 3 "" H 7850 1400 50  0001 C CNN
	1    7850 1400
	1    0    0    -1  
$EndComp
$Comp
L RF_Module:ESP-12E U3
U 1 1
P 8950 2300
F 0 "U3" H 9200 3200 50  0000 C CNN
F 1 "ESP-12E" H 9300 3100 50  0000 C CNN
F 2 "RF_Module:ESP-12E" H 8950 2300 50  0001 C CNN
F 3 "https://www.elecrow.com/download/ESP-12F.pdf" H 8600 2400 50  0001 C CNN
F 4 "1528-2850-ND" H 8950 2300 50  0001 C CNN "Numero de parte de digikey"
F 5 "4065" H 8950 2300 50  0001 C CNN "Numero de parte del fabricante"
	1    8950 2300
	1    0    0    -1  
$EndComp
Text Label 8000 1700 0    50   ~ 0
nRST
Text Label 9900 1700 2    50   ~ 0
GPIO_0
$Comp
L power:+3.3V #PWR031
U 1 1
P 10400 1050
F 0 "#PWR031" H 10400 900 50  0001 C CNN
F 1 "+3.3V" H 10415 1223 50  0000 C CNN
F 2 "" H 10400 1050 50  0001 C CNN
F 3 "" H 10400 1050 50  0001 C CNN
	1    10400 1050
	1    0    0    -1  
$EndComp
$Comp
L power:+3.3V #PWR024
U 1 1
P 8950 1050
F 0 "#PWR024" H 8950 900 50  0001 C CNN
F 1 "+3.3V" H 8965 1223 50  0000 C CNN
F 2 "" H 8950 1050 50  0001 C CNN
F 3 "" H 8950 1050 50  0001 C CNN
	1    8950 1050
	1    0    0    -1  
$EndComp
Text Label 9900 1800 2    50   ~ 0
TXD
Text Label 9900 2000 2    50   ~ 0
RXD
Text Label 9900 2100 2    50   ~ 0
GPIO_4
Text Label 9900 2200 2    50   ~ 0
GPIO_5
Text Label 9900 2300 2    50   ~ 0
GPIO_12
Text Label 9900 2500 2    50   ~ 0
GPIO_14
Text Label 9900 2700 2    50   ~ 0
GPIO_16
Wire Wire Line
	9550 2700 9900 2700
Wire Wire Line
	9550 2500 9900 2500
Wire Wire Line
	9550 2400 9900 2400
Wire Wire Line
	9550 2300 9900 2300
Wire Wire Line
	9550 2200 9900 2200
Wire Wire Line
	9550 2100 9900 2100
Wire Wire Line
	9550 2000 9900 2000
Wire Wire Line
	9550 1800 9900 1800
Text Label 8000 2100 0    50   ~ 0
ADC
Wire Wire Line
	8350 2300 8000 2300
Wire Wire Line
	8350 2500 8000 2500
Wire Wire Line
	8350 2600 8000 2600
Wire Wire Line
	8350 2700 8000 2700
Wire Wire Line
	8350 2800 8000 2800
Text Label 8000 2300 0    50   ~ 0
CS0
Text Label 8000 2400 0    50   ~ 0
MISO
Text Label 8000 2500 0    50   ~ 0
GPIO_9
Text Label 8000 2600 0    50   ~ 0
GPIO_10
Text Label 8000 2700 0    50   ~ 0
MOSI
Text Label 8000 2800 0    50   ~ 0
SCLK
Text Label 8000 1900 0    50   ~ 0
EN
Text Label 9900 1900 2    50   ~ 0
GPIO_2
Text Label 9900 2600 2    50   ~ 0
GPIO_15
Text Label 9900 2400 2    50   ~ 0
GPIO_13
$Comp
L power:+3.3V #PWR0101
U 1 1
P 7000 1050
F 0 "#PWR0101" H 7000 900 50  0001 C CNN
F 1 "+3.3V" H 7015 1223 50  0000 C CNN
F 2 "" H 7000 1050 50  0001 C CNN
F 3 "" H 7000 1050 50  0001 C CNN
	1    7000 1050
	1    0    0    -1  
$EndComp
Wire Wire Line
	9550 1700 10000 1700
Wire Wire Line
	10300 1700 10400 1700
Wire Wire Line
	9550 1900 10000 1900
Wire Wire Line
	10300 1900 10400 1900
Wire Wire Line
	10400 1900 10400 1700
Connection ~ 10400 1700
Wire Wire Line
	9550 2600 10000 2600
Wire Wire Line
	10300 2600 10400 2600
Wire Wire Line
	7150 1700 7000 1700
Wire Wire Line
	7150 1900 7000 1900
Wire Wire Line
	7000 1900 7000 1700
Connection ~ 7000 1700
Wire Wire Line
	7450 1900 8350 1900
Wire Wire Line
	7000 1050 7000 1700
Wire Wire Line
	8950 1050 8950 1250
Wire Wire Line
	8550 1250 8950 1250
Connection ~ 8950 1250
Wire Wire Line
	8950 1250 8950 1500
Wire Wire Line
	8250 1250 7850 1250
Wire Wire Line
	7850 1250 7850 1400
Wire Wire Line
	10400 1050 10400 1700
Wire Wire Line
	4100 3600 4350 3600
Wire Wire Line
	7900 2100 8350 2100
Wire Wire Line
	8350 2400 8000 2400
Wire Wire Line
	7650 2550 7650 1700
Wire Wire Line
	7450 1700 7650 1700
Connection ~ 7650 1700
Wire Wire Line
	7650 1700 8350 1700
Wire Wire Line
	7900 2450 7900 2100
Wire Wire Line
	6550 2350 6550 2450
Wire Wire Line
	6550 2050 6550 1900
$Comp
L Device:R R14
U 1 1
P 6550 2750
F 0 "R14" H 6400 2700 50  0000 C CNN
F 1 "100k(1%)" H 6300 2800 50  0000 C CNN
F 2 "Resistor_SMD:R_0402_1005Metric" V 6480 2750 50  0001 C CNN
F 3 "http://www.vishay.com/docs/28705/mcx0x0xpro.pdf" H 6550 2750 50  0001 C CNN
F 4 "MCS0402-100K-CFCT-ND" H 6550 2750 50  0001 C CNN "Numero de parte de digikey"
F 5 "MCS04020C1003FE000" H 6550 2750 50  0001 C CNN "Numero de parte del fabricante"
	1    6550 2750
	-1   0    0    1   
$EndComp
$Comp
L Device:R R13
U 1 1
P 6550 2200
F 0 "R13" H 6400 2150 50  0000 C CNN
F 1 "220k(1%)" H 6300 2250 50  0000 C CNN
F 2 "Resistor_SMD:R_0402_1005Metric" V 6480 2200 50  0001 C CNN
F 3 "https://www.te.com/commerce/DocumentDelivery/DDEController?Action=srchrtrv&DocNm=1773204-3&DocType=DS&DocLang=English" H 6550 2200 50  0001 C CNN
F 4 "A129655TR-ND" H 6550 2200 50  0001 C CNN "Numero de parte de digikey"
F 5 "CRGCQ0402F220K" H 6550 2200 50  0001 C CNN "Numero de parte del fabricante"
	1    6550 2200
	-1   0    0    1   
$EndComp
Wire Wire Line
	6550 2450 7900 2450
Connection ~ 6550 2450
Wire Wire Line
	6550 2450 6550 2600
Wire Wire Line
	6250 1900 6550 1900
Wire Wire Line
	1600 3850 1550 3850
Wire Wire Line
	3250 1400 3250 1700
Connection ~ 3250 2150
Wire Wire Line
	3250 2150 3250 2300
Connection ~ 3250 1700
Wire Wire Line
	3250 1700 3250 2150
Wire Wire Line
	3350 2450 3350 2300
Wire Wire Line
	3350 2300 3250 2300
Connection ~ 3250 2300
Wire Wire Line
	3250 2300 3250 2450
Wire Wire Line
	4200 1700 4200 1900
Wire Wire Line
	4200 1900 4550 1900
Connection ~ 4200 1900
Wire Wire Line
	4200 1900 4200 2150
Wire Wire Line
	4550 1900 4550 2050
Wire Wire Line
	3250 1700 3550 1700
Wire Wire Line
	3850 1700 4200 1700
Wire Wire Line
	3250 2150 3550 2150
Wire Wire Line
	3850 2150 4200 2150
Wire Wire Line
	2450 3150 2850 3150
Wire Wire Line
	2550 3250 2850 3250
NoConn ~ 1550 4250
Wire Notes Line
	11050 650  5850 650 
Wire Notes Line
	5700 6050 5700 650 
Wire Notes Line
	600  650  5700 650 
Wire Notes Line
	600  6050 5700 6050
Wire Wire Line
	2500 2900 2700 2900
Connection ~ 2700 2900
Wire Wire Line
	2700 2900 2700 3050
Wire Wire Line
	2500 2500 2700 2500
Connection ~ 2700 2500
Wire Wire Line
	2700 2500 2700 2900
Wire Wire Line
	2200 2900 2000 2900
Wire Wire Line
	2000 2900 2000 2500
Wire Wire Line
	2000 2500 2200 2500
Wire Wire Line
	2000 3050 2000 2900
Connection ~ 2000 2900
Wire Wire Line
	2450 4050 2450 3150
Wire Wire Line
	1550 4050 2450 4050
Wire Wire Line
	1550 4150 2550 4150
Wire Wire Line
	2550 3250 2550 4150
Wire Wire Line
	2700 1400 2700 2500
Wire Notes Line
	11050 3500 8600 3500
Wire Notes Line
	8600 6050 11050 6050
Wire Notes Line
	8350 6050 5850 6050
Wire Notes Line
	5850 3500 8350 3500
Wire Notes Line
	4600 6200 6850 6200
Wire Notes Line
	4600 7700 6850 7700
Wire Notes Line
	4450 6200 600  6200
Wire Notes Line
	600  7700 4450 7700
Text Notes 650  6400 0    79   Italic 16
ALIMENTACION
Wire Notes Line
	5850 3500 5850 6050
Wire Notes Line
	8350 6050 8350 3500
Wire Notes Line
	8600 3500 8600 6050
Wire Notes Line
	11050 3500 11050 6050
Wire Wire Line
	6550 3050 6550 2900
Wire Wire Line
	7650 2850 7650 3050
Wire Notes Line
	5850 3350 11050 3350
$Comp
L power:GND #PWR030
U 1 1
P 6550 3050
F 0 "#PWR030" H 6550 2800 50  0001 C CNN
F 1 "GND" H 6555 2877 50  0000 C CNN
F 2 "" H 6550 3050 50  0001 C CNN
F 3 "" H 6550 3050 50  0001 C CNN
	1    6550 3050
	1    0    0    -1  
$EndComp
Wire Wire Line
	10400 2600 10400 3100
$Comp
L power:GND #PWR032
U 1 1
P 10400 3100
F 0 "#PWR032" H 10400 2850 50  0001 C CNN
F 1 "GND" H 10405 2927 50  0000 C CNN
F 2 "" H 10400 3100 50  0001 C CNN
F 3 "" H 10400 3100 50  0001 C CNN
	1    10400 3100
	1    0    0    -1  
$EndComp
Wire Wire Line
	8950 3000 8950 3100
$Comp
L power:GND #PWR025
U 1 1
P 8950 3100
F 0 "#PWR025" H 8950 2850 50  0001 C CNN
F 1 "GND" H 8955 2927 50  0000 C CNN
F 2 "" H 8950 3100 50  0001 C CNN
F 3 "" H 8950 3100 50  0001 C CNN
	1    8950 3100
	1    0    0    -1  
$EndComp
$Comp
L power:GND #PWR020
U 1 1
P 7650 3050
F 0 "#PWR020" H 7650 2800 50  0001 C CNN
F 1 "GND" H 7655 2877 50  0000 C CNN
F 2 "" H 7650 3050 50  0001 C CNN
F 3 "" H 7650 3050 50  0001 C CNN
	1    7650 3050
	1    0    0    -1  
$EndComp
Wire Notes Line
	11050 650  11050 3350
Wire Notes Line
	5850 650  5850 3350
Wire Wire Line
	1600 1400 1600 3850
Wire Wire Line
	1150 4550 1150 4450
$Comp
L Connector:USB_B_Micro J1
U 1 1
P 1250 4050
F 0 "J1" H 1307 4517 50  0000 C CNN
F 1 "USB_B_Micro" H 1307 4426 50  0000 C CNN
F 2 "Connector_USB:USB_Micro-B_Molex-105017-0001" H 1400 4000 50  0001 C CNN
F 3 "https://www.amphenol-icc.com/media/wysiwyg/files/drawing/10118194.pdf" H 1400 4000 50  0001 C CNN
F 4 "609-4618-6-ND" H 1250 4050 50  0001 C CNN "Numero de parte de digikey"
F 5 "10118194-0001LF" H 1250 4050 50  0001 C CNN "Numero de parte del fabricante"
	1    1250 4050
	1    0    0    -1  
$EndComp
$Comp
L Device:Q_NPN_BEC Q1
U 1 1
P 4950 3600
F 0 "Q1" H 5140 3646 50  0000 L CNN
F 1 "S8050" H 5140 3555 50  0000 L CNN
F 2 "Package_TO_SOT_SMD:SOT-23" H 5150 3700 50  0001 C CNN
F 3 "https://www.mccsemi.com/pdf/Products/MMSS8050(SOT-23).pdf" H 4950 3600 50  0001 C CNN
F 4 "MMSS8050-H-TPMSTR-ND" H 4950 3600 50  0001 C CNN "Numero de parte de digikey"
F 5 "MMSS8050-H-TP" H 4950 3600 50  0001 C CNN "Numero de parte del fabricante"
	1    4950 3600
	1    0    0    -1  
$EndComp
$Comp
L Graphic:Logo_Open_Hardware_Small #LOGO1
U 1 1
P 10950 6900
F 0 "#LOGO1" H 10950 7175 50  0001 C CNN
F 1 "Logo_Open_Hardware_Small" H 10950 6675 50  0001 C CNN
F 2 "" H 10950 6900 50  0001 C CNN
F 3 "~" H 10950 6900 50  0001 C CNN
	1    10950 6900
	1    0    0    -1  
$EndComp
$Comp
L Mechanical:Fiducial FID1
U 1 1
P 5550 7350
F 0 "FID1" H 5635 7396 50  0000 L CNN
F 1 "Fiducial" H 5635 7305 50  0000 L CNN
F 2 "Fiducial:Fiducial_1mm_Mask2mm" H 5550 7350 50  0001 C CNN
F 3 "~" H 5550 7350 50  0001 C CNN
	1    5550 7350
	1    0    0    -1  
$EndComp
$Comp
L Device:R R2
U 1 1
P 4500 4400
F 0 "R2" V 4293 4400 50  0000 C CNN
F 1 "12k" V 4384 4400 50  0000 C CNN
F 2 "Resistor_SMD:R_0402_1005Metric" V 4430 4400 50  0001 C CNN
F 3 "http://www.yageo.com/documents/recent/PYu-RC_Group_51_RoHS_L_10.pdf" H 4500 4400 50  0001 C CNN
F 4 "YAG6226TR-ND" V 4500 4400 50  0001 C CNN "Numero de parte de di"
F 5 "RC0100FR-0712KL" V 4500 4400 50  0001 C CNN "Numero de parte del fabricante"
	1    4500 4400
	0    -1   -1   0   
$EndComp
$Comp
L Device:R R11
U 1 1
P 7300 1700
F 0 "R11" V 7093 1700 50  0000 C CNN
F 1 "12k" V 7184 1700 50  0000 C CNN
F 2 "Resistor_SMD:R_0402_1005Metric" V 7230 1700 50  0001 C CNN
F 3 "http://www.yageo.com/documents/recent/PYu-RC_Group_51_RoHS_L_10.pdf" H 7300 1700 50  0001 C CNN
F 4 "YAG6226TR-ND" V 7300 1700 50  0001 C CNN "Numero de parte de di"
F 5 "RC0100FR-0712KL" V 7300 1700 50  0001 C CNN "Numero de parte del fabricante"
	1    7300 1700
	0    1    1    0   
$EndComp
$Comp
L Device:R R10
U 1 1
P 7300 1900
F 0 "R10" V 7400 1900 50  0000 C CNN
F 1 "12k" V 7500 1900 50  0000 C CNN
F 2 "Resistor_SMD:R_0402_1005Metric" V 7230 1900 50  0001 C CNN
F 3 "http://www.yageo.com/documents/recent/PYu-RC_Group_51_RoHS_L_10.pdf" H 7300 1900 50  0001 C CNN
F 4 "YAG6226TR-ND" V 7300 1900 50  0001 C CNN "Numero de parte de di"
F 5 "RC0100FR-0712KL" V 7300 1900 50  0001 C CNN "Numero de parte del fabricante"
	1    7300 1900
	0    1    1    0   
$EndComp
$Comp
L Device:R R8
U 1 1
P 10150 1700
F 0 "R8" V 9943 1700 50  0000 C CNN
F 1 "12k" V 10034 1700 50  0000 C CNN
F 2 "Resistor_SMD:R_0402_1005Metric" V 10080 1700 50  0001 C CNN
F 3 "http://www.yageo.com/documents/recent/PYu-RC_Group_51_RoHS_L_10.pdf" H 10150 1700 50  0001 C CNN
F 4 "YAG6226TR-ND" V 10150 1700 50  0001 C CNN "Numero de parte de di"
F 5 "RC0100FR-0712KL" V 10150 1700 50  0001 C CNN "Numero de parte del fabricante"
	1    10150 1700
	0    1    1    0   
$EndComp
$Comp
L Device:R R9
U 1 1
P 10150 1900
F 0 "R9" V 10250 1900 50  0000 C CNN
F 1 "12k" V 10350 1900 50  0000 C CNN
F 2 "Resistor_SMD:R_0402_1005Metric" V 10080 1900 50  0001 C CNN
F 3 "http://www.yageo.com/documents/recent/PYu-RC_Group_51_RoHS_L_10.pdf" H 10150 1900 50  0001 C CNN
F 4 "YAG6226TR-ND" V 10150 1900 50  0001 C CNN "Numero de parte de di"
F 5 "RC0100FR-0712KL" V 10150 1900 50  0001 C CNN "Numero de parte del fabricante"
	1    10150 1900
	0    1    1    0   
$EndComp
$Comp
L Device:R R12
U 1 1
P 10150 2600
F 0 "R12" V 9943 2600 50  0000 C CNN
F 1 "12k" V 10034 2600 50  0000 C CNN
F 2 "Resistor_SMD:R_0402_1005Metric" V 10080 2600 50  0001 C CNN
F 3 "http://www.yageo.com/documents/recent/PYu-RC_Group_51_RoHS_L_10.pdf" H 10150 2600 50  0001 C CNN
F 4 "YAG6226TR-ND" V 10150 2600 50  0001 C CNN "Numero de parte de di"
F 5 "RC0100FR-0712KL" V 10150 2600 50  0001 C CNN "Numero de parte del fabricante"
	1    10150 2600
	0    1    1    0   
$EndComp
$Comp
L Device:Q_NPN_BEC Q2
U 1 1
P 4950 4400
F 0 "Q2" H 5140 4446 50  0000 L CNN
F 1 "S8050" H 5140 4355 50  0000 L CNN
F 2 "Package_TO_SOT_SMD:SOT-23" H 5150 4500 50  0001 C CNN
F 3 "https://www.mccsemi.com/pdf/Products/MMSS8050(SOT-23).pdf" H 4950 4400 50  0001 C CNN
F 4 "MMSS8050-H-TPMSTR-ND" H 4950 4400 50  0001 C CNN "Numero de parte de digikey"
F 5 "MMSS8050-H-TP" H 4950 4400 50  0001 C CNN "Numero de parte del fabricante"
	1    4950 4400
	1    0    0    1   
$EndComp
Connection ~ 4100 3600
Wire Wire Line
	4100 3600 4100 2750
Wire Wire Line
	3850 2750 4100 2750
$EndSCHEMATC
